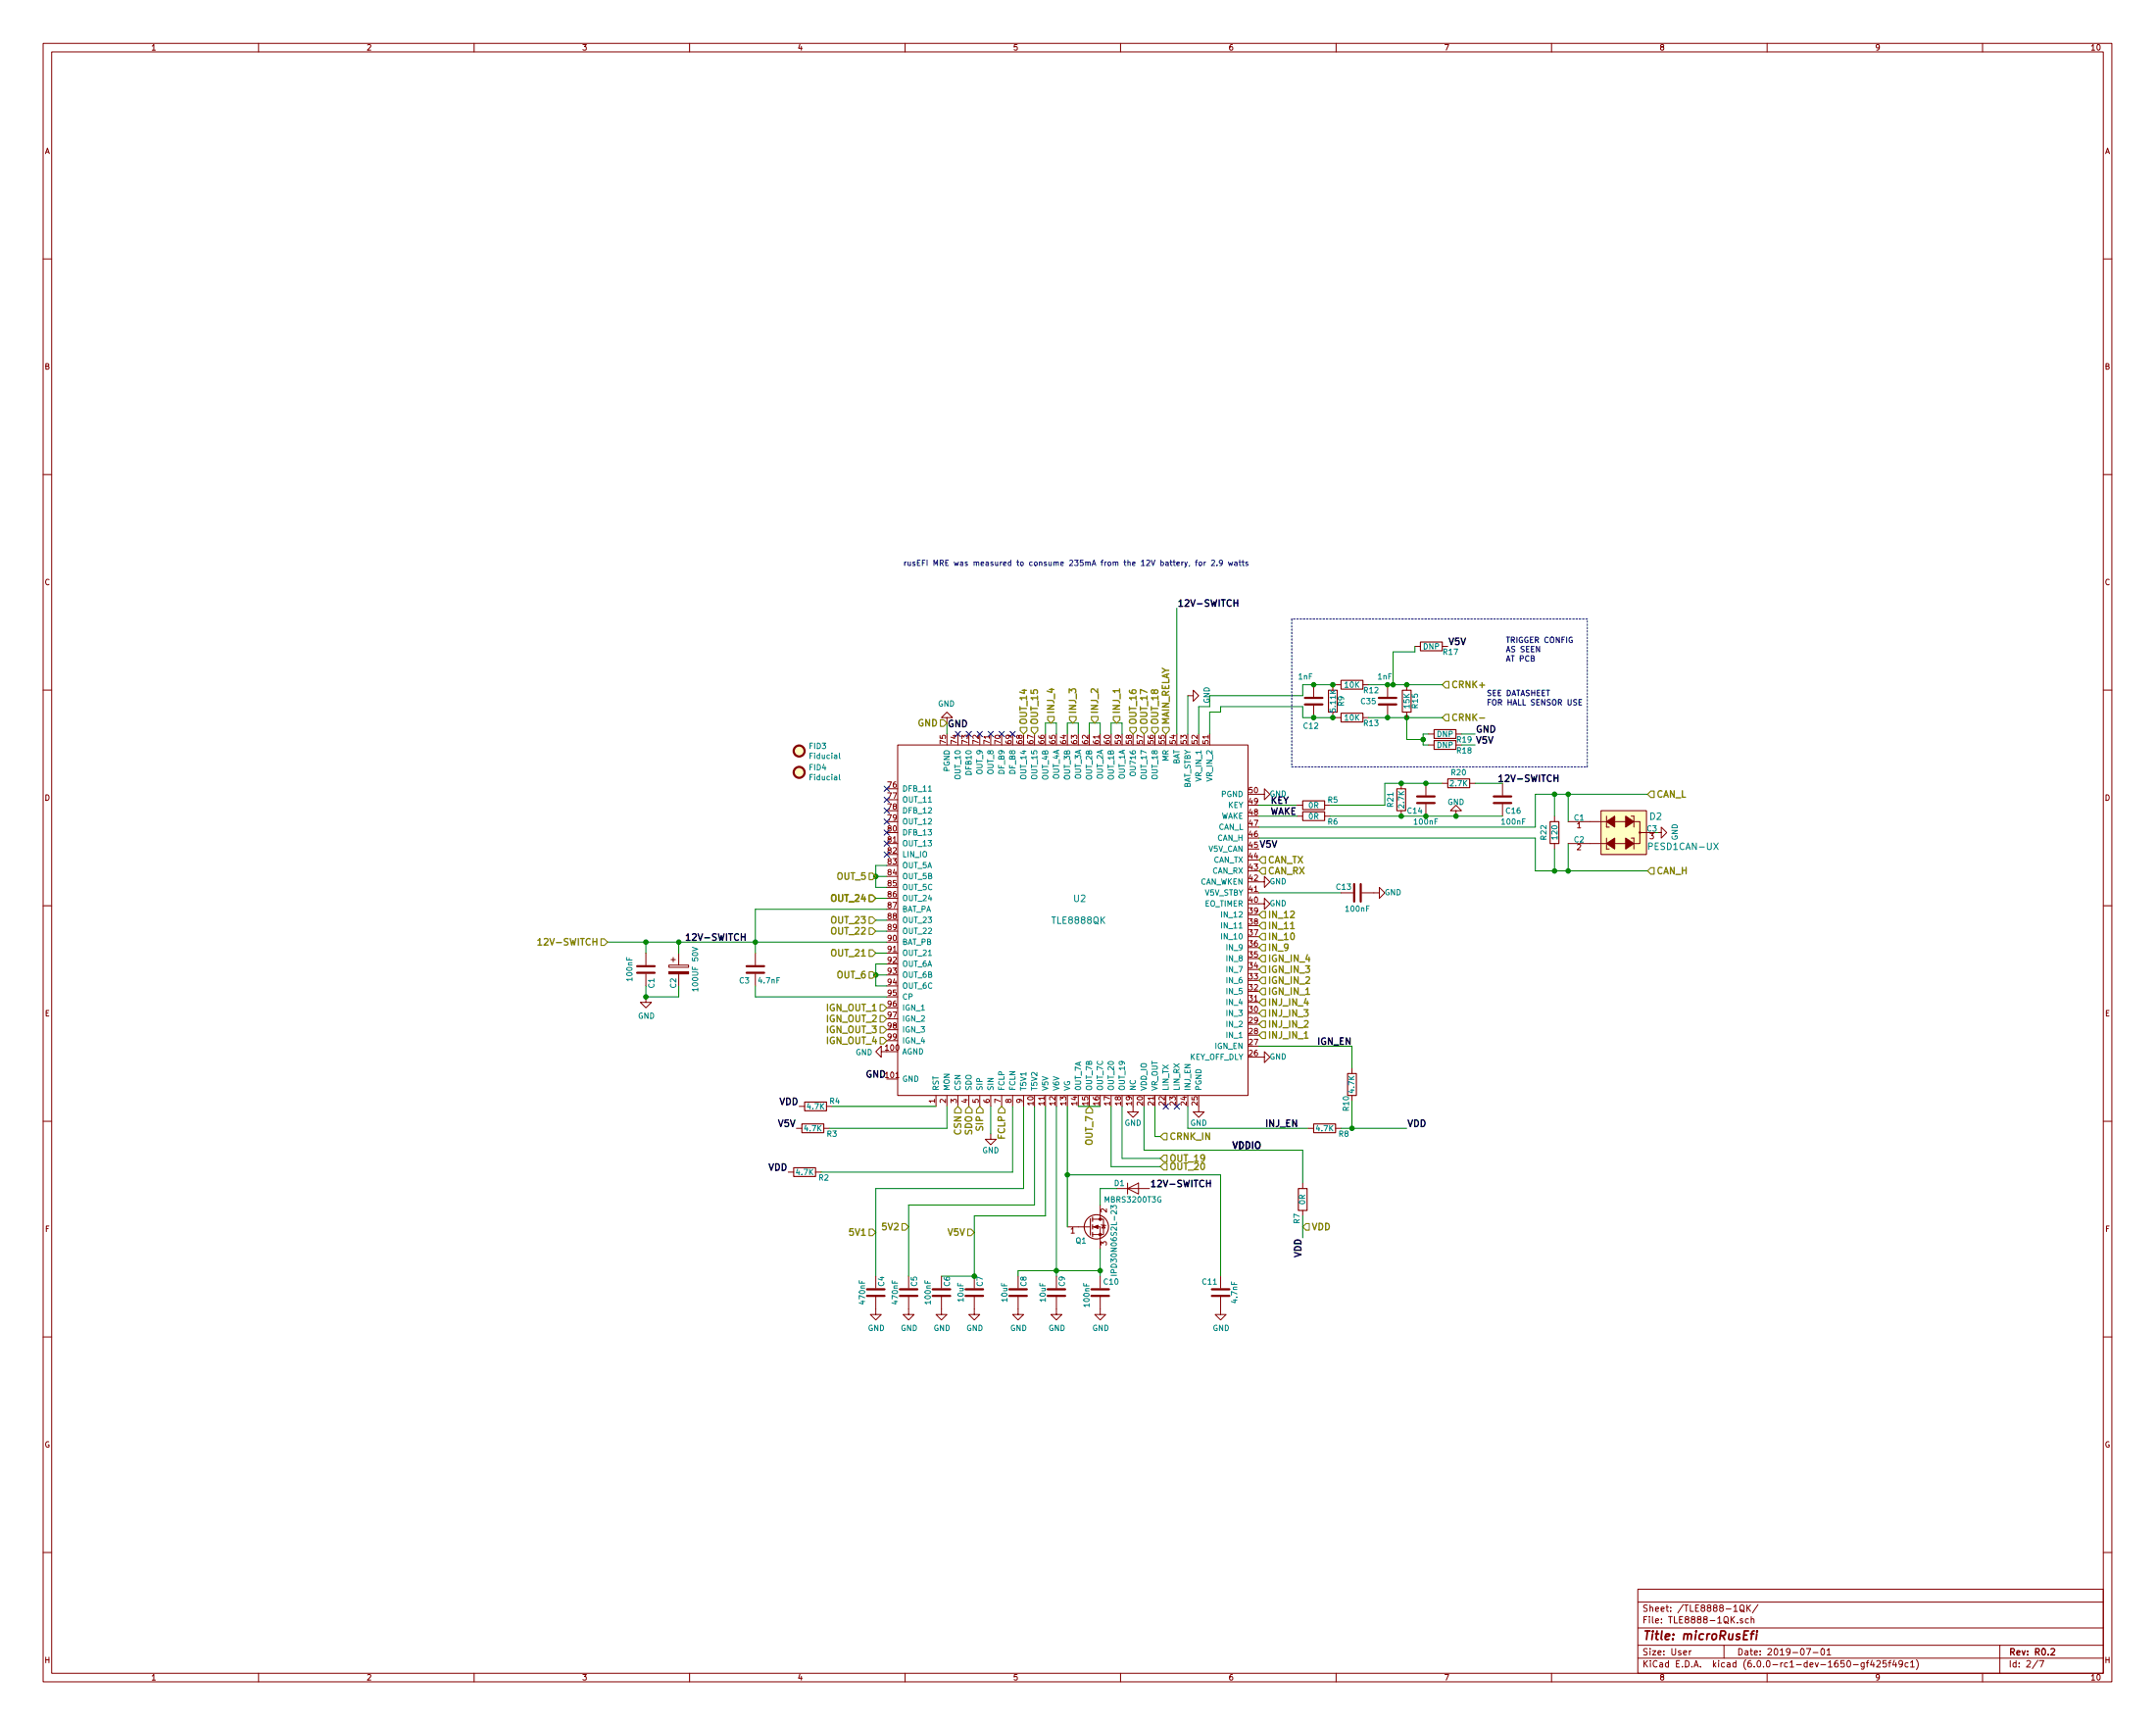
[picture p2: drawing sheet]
EESchema Schematic File Version 4
LIBS:microRusEfi-cache
EELAYER 29 0
EELAYER END
$Descr User 19685 15748
encoding utf-8
Sheet 2 7
Title "microRusEfi"
Date "2019-07-01"
Rev "R0.2"
Comp ""
Comment1 ""
Comment2 ""
Comment3 ""
Comment4 ""
$EndDescr
$Comp
L rusefi_tle8888:TLE8888QK U2
U 1 1
P 10150 6950
F 0 "U2" H 9800 5700 60  0000 L CNN
F 1 "TLE8888QK" H 9600 5500 60  0000 L CNN
F 2 "Package_QFP:LQFP-100_14x14mm_P0.5mm_THERMAL" V 8550 3850 60  0001 C CNN
F 3 "" V 8550 3850 60  0001 C CNN
F 4 "DIGI" H 0   0   50  0001 C CNN "VEND"
F 5 "TLE88882QKXUMA1" H 0   0   50  0001 C CNN "Part #"
F 6 "TLE88882QKXUMA1-ND" H 0   0   50  0001 C CNN "VEND#"
F 7 "Infineon " H 0   0   50  0001 C CNN "Manufacturer"
	1    10150 6950
	1    0    0    -1  
$EndComp
Text HLabel 11500 9450 2    60   Input ~ 12
INJ_IN_1
Text HLabel 11500 9350 2    60   Input ~ 12
INJ_IN_2
Text HLabel 11500 9250 2    60   Input ~ 12
INJ_IN_3
Text HLabel 11500 9150 2    60   Input ~ 12
INJ_IN_4
Text HLabel 11500 9050 2    60   Input ~ 12
IGN_IN_1
Text HLabel 11500 8950 2    60   Input ~ 12
IGN_IN_2
Text HLabel 11500 8850 2    60   Input ~ 12
IGN_IN_3
Text HLabel 11500 8750 2    60   Input ~ 12
IGN_IN_4
Text HLabel 11500 8650 2    60   Input ~ 12
IN_9
Text HLabel 11500 8550 2    60   Input ~ 12
IN_10
Text HLabel 11500 8450 2    60   Input ~ 12
IN_11
Text HLabel 11500 8350 2    60   Input ~ 12
IN_12
Text HLabel 8100 9200 0    60   Input ~ 12
IGN_OUT_1
Text HLabel 8100 9300 0    60   Input ~ 12
IGN_OUT_2
Text HLabel 8100 9400 0    60   Input ~ 12
IGN_OUT_3
Text HLabel 8100 9500 0    60   Input ~ 12
IGN_OUT_4
Wire Wire Line
	10250 6700 10250 6600
Wire Wire Line
	10250 6600 10150 6600
Wire Wire Line
	10150 6600 10150 6700
Wire Wire Line
	10050 6700 10050 6600
Wire Wire Line
	10050 6600 9950 6600
Wire Wire Line
	9950 6600 9950 6700
Wire Wire Line
	9850 6700 9850 6600
Wire Wire Line
	9850 6600 9750 6600
Wire Wire Line
	9750 6600 9750 6700
Wire Wire Line
	9650 6700 9650 6600
Wire Wire Line
	9650 6600 9550 6600
Wire Wire Line
	9550 6600 9550 6700
Text HLabel 10200 6600 1    60   Input ~ 12
INJ_1
Text HLabel 10000 6600 1    60   Input ~ 12
INJ_2
Text HLabel 9800 6600 1    60   Input ~ 12
INJ_3
Text HLabel 9600 6600 1    60   Input ~ 12
INJ_4
Wire Wire Line
	8100 7900 8000 7900
Wire Wire Line
	8000 7900 8000 8000
Wire Wire Line
	8000 8000 8100 8000
Wire Wire Line
	8100 8100 8000 8100
Wire Wire Line
	8000 8100 8000 8000
Connection ~ 8000 8000
Wire Wire Line
	8100 9000 8000 9000
Wire Wire Line
	8000 9000 8000 8900
Wire Wire Line
	8000 8800 8100 8800
Wire Wire Line
	8100 8900 8000 8900
Connection ~ 8000 8900
Wire Wire Line
	8000 8900 8000 8800
Text HLabel 8000 8900 0    60   Input ~ 12
OUT_6
Text HLabel 8000 8000 0    60   Input ~ 12
OUT_5
Wire Wire Line
	8100 8600 6900 8600
Wire Wire Line
	6900 8600 6900 8300
Wire Wire Line
	6900 8300 8100 8300
Text HLabel 9950 10100 3    60   Input ~ 12
OUT_7
Text HLabel 8000 11250 0    60   Input ~ 12
5V1
Text HLabel 8300 11200 0    60   Input ~ 12
5V2
Connection ~ 6900 8600
$Comp
L Device:C C3
U 1 1
P 6900 8850
F 0 "C3" H 6800 8750 50  0000 C CNN
F 1 "4.7nF" H 7025 8750 50  0000 C CNN
F 2 "Capacitor_SMD:C_0603_1608Metric" H 6938 8700 50  0001 C CNN
F 3 "~" H 6900 8850 50  0001 C CNN
F 4 "DIGI" H 0   0   50  0001 C CNN "VEND"
F 5 "06031A470JAT2A" H 0   0   50  0001 C CNN "Part #"
F 6 "478-1144-1-ND" H 0   0   50  0001 C CNN "VEND#"
F 7 "AVX" H 0   0   50  0001 C CNN "Manufacturer"
	1    6900 8850
	1    0    0    -1  
$EndComp
Wire Wire Line
	6900 8600 6900 8700
Wire Wire Line
	6900 9100 6900 9000
Wire Wire Line
	6900 8600 6200 8600
Text HLabel 8900 11250 0    60   Input ~ 12
V5V
$Comp
L Device:D D1
U 1 1
P 10350 10850
F 0 "D1" H 10225 10900 50  0000 C CNN
F 1 "MBRS3200T3G" H 10350 10750 50  0000 C CNN
F 2 "Diode_SMD:D_SMB" H 10350 10850 50  0001 C CNN
F 3 "~" H 10350 10850 50  0001 C CNN
F 4 "DIGI" H -750 -500 50  0001 C CNN "VEND"
F 5 "ON-SEMI" H -750 -500 50  0001 C CNN "Manufacturer"
F 6 "MBRS3200T3G" H -750 -500 50  0001 C CNN "Part #"
F 7 "MBRS3200T3GOSCT-ND" H -750 -500 50  0001 C CNN "VEND#"
	1    10350 10850
	1    0    0    -1  
$EndComp
$Comp
L Transistor_FET:BUZ11 Q1
U 1 1
P 9950 11200
F 0 "Q1" H 9875 11075 50  0000 C CNN
F 1 "IPD30N06S2L-23" V 10175 11075 50  0000 C CNN
F 2 "Package_TO_SOT_SMD:TO-252-2" H 10200 11125 50  0001 L CIN
F 3 "http://www.fairchildsemi.com/ds/BU/BUZ11.pdf" H 9950 11200 50  0001 L CNN
F 4 "DIGI" H 0   0   50  0001 C CNN "VEND"
F 5 "INFINEON" H 0   0   50  0001 C CNN "Manufacturer"
F 6 "IPD30N06S2L23AT3" H 0   0   50  0001 C CNN "Part #"
F 7 "IPD30N06S2L23ATMA3CT-ND" H 0   0   50  0001 C CNN "VEND#"
	1    9950 11200
	1    0    0    -1  
$EndComp
$Comp
L Device:C C10
U 1 1
P 10050 11800
F 0 "C10" H 10150 11900 50  0000 C CNN
F 1 "100nF" V 9925 11775 50  0000 C CNN
F 2 "Capacitor_SMD:C_0603_1608Metric" H 10088 11650 50  0001 C CNN
F 3 "~" H 10050 11800 50  0001 C CNN
F 4 "C0603C104J5RACTU" H 0   0   50  0001 C CNN "Part #"
F 5 "DIGI" H 0   0   50  0001 C CNN "VEND"
F 6 "399-7844-1-ND" H 0   0   50  0001 C CNN "VEND#"
F 7 "KEMET" H 0   0   50  0001 C CNN "Manufacturer"
	1    10050 11800
	1    0    0    -1  
$EndComp
$Comp
L power:GND #PWR015
U 1 1
P 11150 11950
F 0 "#PWR015" H 11150 11700 50  0001 C CNN
F 1 "GND" H 11155 11777 50  0000 C CNN
F 2 "" H 11150 11950 50  0001 C CNN
F 3 "" H 11150 11950 50  0001 C CNN
	1    11150 11950
	1    0    0    -1  
$EndComp
$Comp
L Device:CP C2
U 1 1
P 6200 8850
F 0 "C2" V 6150 8725 50  0000 C CNN
F 1 "100UF 50V" V 6350 8850 50  0000 C CNN
F 2 "Capacitor_SMD:CP_Elec_8x10.5" H 6238 8700 50  0001 C CNN
F 3 "~" H 6200 8850 50  0001 C CNN
F 4 "NICHICON" H 0   0   50  0001 C CNN "Manufacturer"
F 5 "UCD1H101MNL1GS" H 0   0   50  0001 C CNN "Part #"
F 6 "DIGI" H 0   0   50  0001 C CNN "VEND"
F 7 "493-6388-1-ND" H 0   0   50  0001 C CNN "VEND#"
	1    6200 8850
	1    0    0    -1  
$EndComp
Wire Wire Line
	6200 8700 6200 8600
Connection ~ 6200 8600
Wire Wire Line
	5550 8600 5900 8600
$Comp
L Device:C C1
U 1 1
P 5900 8850
F 0 "C1" V 5950 8725 50  0000 C CNN
F 1 "100nF" V 5750 8850 50  0000 C CNN
F 2 "Capacitor_SMD:C_0603_1608Metric" H 5938 8700 50  0001 C CNN
F 3 "~" H 5900 8850 50  0001 C CNN
F 4 "C0603C104J5RACTU" H 0   0   50  0001 C CNN "Part #"
F 5 "DIGI" H 0   0   50  0001 C CNN "VEND"
F 6 "399-7844-1-ND" H 0   0   50  0001 C CNN "VEND#"
F 7 "KEMET" H 0   0   50  0001 C CNN "Manufacturer"
	1    5900 8850
	1    0    0    -1  
$EndComp
Wire Wire Line
	5900 8700 5900 8600
Connection ~ 5900 8600
Wire Wire Line
	5900 8600 6200 8600
Wire Wire Line
	6200 9000 6200 9100
Wire Wire Line
	6200 9100 5900 9100
Wire Wire Line
	5900 9100 5900 9000
$Comp
L power:GND #PWR01
U 1 1
P 5900 9100
F 0 "#PWR01" H 5900 8850 50  0001 C CNN
F 1 "GND" H 5905 8927 50  0000 C CNN
F 2 "" H 5900 9100 50  0001 C CNN
F 3 "" H 5900 9100 50  0001 C CNN
	1    5900 9100
	1    0    0    -1  
$EndComp
Connection ~ 5900 9100
Wire Wire Line
	10050 10850 10050 11000
Wire Wire Line
	9750 10100 9750 10725
Wire Wire Line
	10050 11400 10050 11600
Wire Wire Line
	9650 11600 10050 11600
Connection ~ 10050 11600
Wire Wire Line
	10050 11600 10050 11650
$Comp
L Device:C C11
U 1 1
P 11150 11800
F 0 "C11" H 11050 11900 50  0000 C CNN
F 1 "4.7nF" V 11275 11800 50  0000 C CNN
F 2 "Capacitor_SMD:C_0603_1608Metric" H 11188 11650 50  0001 C CNN
F 3 "~" H 11150 11800 50  0001 C CNN
F 4 "DIGI" H 650 100 50  0001 C CNN "VEND"
F 5 "06031A470JAT2A" H 0   0   50  0001 C CNN "Part #"
F 6 "478-1144-1-ND" H 0   0   50  0001 C CNN "VEND#"
F 7 "AVX" H 0   0   50  0001 C CNN "Manufacturer"
	1    11150 11800
	1    0    0    -1  
$EndComp
$Comp
L Device:C C4
U 1 1
P 8000 11800
F 0 "C4" V 8050 11850 50  0000 L CNN
F 1 "470nF" V 7875 11800 50  0000 C CNN
F 2 "Capacitor_SMD:C_0603_1608Metric" H 8038 11650 50  0001 C CNN
F 3 "~" H 8000 11800 50  0001 C CNN
F 4 "CGA3E3X7R1H474K080AE" H 0   0   50  0001 C CNN "Part #"
F 5 "DIGI" H 0   0   50  0001 C CNN "VEND"
F 6 "445-172475-1-ND" H 0   0   50  0001 C CNN "VEND#"
F 7 "TDK" H 0   0   50  0001 C CNN "Manufacturer"
	1    8000 11800
	1    0    0    -1  
$EndComp
$Comp
L Device:C C6
U 1 1
P 8600 11800
F 0 "C6" V 8650 11850 50  0000 L CNN
F 1 "100nF" V 8475 11800 50  0000 C CNN
F 2 "Capacitor_SMD:C_0603_1608Metric" H 8638 11650 50  0001 C CNN
F 3 "~" H 8600 11800 50  0001 C CNN
F 4 "C0603C104J5RACTU" H 0   0   50  0001 C CNN "Part #"
F 5 "DIGI" H 0   0   50  0001 C CNN "VEND"
F 6 "399-7844-1-ND" H 0   0   50  0001 C CNN "VEND#"
F 7 "KEMET" H 0   0   50  0001 C CNN "Manufacturer"
	1    8600 11800
	1    0    0    -1  
$EndComp
$Comp
L Device:C C5
U 1 1
P 8300 11800
F 0 "C5" V 8350 11850 50  0000 L CNN
F 1 "470nF" V 8175 11800 50  0000 C CNN
F 2 "Capacitor_SMD:C_0603_1608Metric" H 8338 11650 50  0001 C CNN
F 3 "~" H 8300 11800 50  0001 C CNN
F 4 "CGA3E3X7R1H474K080AE" H 0   0   50  0001 C CNN "Part #"
F 5 "DIGI" H 0   0   50  0001 C CNN "VEND"
F 6 "445-172475-1-ND" H 0   0   50  0001 C CNN "VEND#"
F 7 "TDK" H 0   0   50  0001 C CNN "Manufacturer"
	1    8300 11800
	1    0    0    -1  
$EndComp
Wire Wire Line
	9550 10100 9550 11100
Wire Wire Line
	9350 10100 9350 10850
$Comp
L Device:C C7
U 1 1
P 8900 11800
F 0 "C7" V 8950 11850 50  0000 L CNN
F 1 "10uF" V 8775 11800 50  0000 C CNN
F 2 "Capacitor_SMD:C_0603_1608Metric" H 8938 11650 50  0001 C CNN
F 3 "~" H 8900 11800 50  0001 C CNN
F 4 "C1608X5R1E106M080AC" H 0   0   50  0001 C CNN "Part #"
F 5 "DIGI" H 0   0   50  0001 C CNN "VEND"
F 6 "445-9015-1-ND" H 0   0   50  0001 C CNN "VEND#"
F 7 "TDK" H 0   0   50  0001 C CNN "Manufacturer"
	1    8900 11800
	1    0    0    -1  
$EndComp
Wire Wire Line
	10450 10100 10450 10500
Wire Wire Line
	11500 8150 12250 8150
$Comp
L Device:C C13
U 1 1
P 12400 8150
F 0 "C13" V 12450 8275 50  0000 C CNN
F 1 "100nF" V 12250 8150 50  0000 C CNN
F 2 "Capacitor_SMD:C_0603_1608Metric" H 12438 8000 50  0001 C CNN
F 3 "~" H 12400 8150 50  0001 C CNN
F 4 "C0603C104J5RACTU" H 0   0   50  0001 C CNN "Part #"
F 5 "DIGI" H 0   0   50  0001 C CNN "VEND"
F 6 "399-7844-1-ND" H 0   0   50  0001 C CNN "VEND#"
F 7 "KEMET" H 0   0   50  0001 C CNN "Manufacturer"
	1    12400 8150
	0    -1   -1   0   
$EndComp
Text Label 11250 10500 0    60   ~ 12
VDDIO
Wire Wire Line
	10250 10100 10250 10575
Wire Wire Line
	10150 10100 10150 10650
Text HLabel 10600 10575 2    60   Input ~ 12
OUT_19
Text HLabel 10600 10650 2    60   Input ~ 12
OUT_20
Text HLabel 9350 6700 1    60   Input ~ 12
OUT_14
Text HLabel 9450 6700 1    60   Input ~ 12
OUT_15
Text HLabel 10350 6700 1    60   Input ~ 12
OUT_16
Text HLabel 10450 6700 1    60   Input ~ 12
OUT_17
Text HLabel 10550 6700 1    60   Input ~ 12
OUT_18
$Comp
L Device:C C12
U 1 1
P 12000 6400
F 0 "C12" H 11975 6175 50  0000 C CNN
F 1 "1nF" H 11925 6625 50  0000 C CNN
F 2 "Capacitor_SMD:C_0603_1608Metric" H 12038 6250 50  0001 C CNN
F 3 "~" H 12000 6400 50  0001 C CNN
F 4 "GRM1885C1H102FA01D" H 0   0   50  0001 C CNN "Part #"
F 5 "DIGI" H 0   0   50  0001 C CNN "VEND"
F 6 "490-6377-1-ND" H 0   0   50  0001 C CNN "VEND#"
F 7 "MURATA" H 0   0   50  0001 C CNN "Manufacturer"
	1    12000 6400
	1    0    0    -1  
$EndComp
$Comp
L Device:R R9
U 1 1
P 12175 6400
F 0 "R9" V 12250 6400 50  0000 C CNN
F 1 "5.11K" V 12175 6400 50  0000 C CNN
F 2 "Resistor_SMD:R_0603_1608Metric" V 12105 6400 50  0001 C CNN
F 3 "~" H 12175 6400 50  0001 C CNN
F 4 "DIGI" H -1825 -250 50  0001 C CNN "VEND"
F 5 "RMCF0603FT5K11" H 0   0   50  0001 C CNN "Part #"
F 6 "RMCF0603FT5K11CT-ND" H 0   0   50  0001 C CNN "VEND#"
F 7 "StackPole" H 0   0   50  0001 C CNN "Manufacturer"
	1    12175 6400
	1    0    0    -1  
$EndComp
$Comp
L Device:R R12
U 1 1
P 12350 6250
F 0 "R12" V 12400 6425 50  0000 C CNN
F 1 "10K" V 12350 6250 50  0000 C CNN
F 2 "Resistor_SMD:R_0603_1608Metric" V 12280 6250 50  0001 C CNN
F 3 "~" H 12350 6250 50  0001 C CNN
F 4 "RMCF0603JT10K0" H -100 0   50  0001 C CNN "Part #"
F 5 "DIGI" H -100 0   50  0001 C CNN "VEND"
F 6 "RMCF0603JT10K0CT-ND" H -100 0   50  0001 C CNN "VEND#"
F 7 "StackPole" H -100 0   50  0001 C CNN "Manufacturer"
	1    12350 6250
	0    1    1    0   
$EndComp
$Comp
L Device:R R13
U 1 1
P 12350 6550
F 0 "R13" V 12400 6725 50  0000 C CNN
F 1 "10K" V 12350 6550 50  0000 C CNN
F 2 "Resistor_SMD:R_0603_1608Metric" V 12280 6550 50  0001 C CNN
F 3 "~" H 12350 6550 50  0001 C CNN
F 4 "RMCF0603JT10K0" H -100 0   50  0001 C CNN "Part #"
F 5 "DIGI" H -100 0   50  0001 C CNN "VEND"
F 6 "RMCF0603JT10K0CT-ND" H -100 0   50  0001 C CNN "VEND#"
F 7 "StackPole" H -100 0   50  0001 C CNN "Manufacturer"
	1    12350 6550
	0    1    1    0   
$EndComp
$Comp
L Device:R R17
U 1 1
P 13075 5900
F 0 "R17" V 13125 6075 50  0000 C CNN
F 1 "DNP" V 13075 5900 50  0000 C CNN
F 2 "Resistor_SMD:R_0603_1608Metric" V 13005 5900 50  0001 C CNN
F 3 "~" H 13075 5900 50  0001 C CNN
F 4 "DNP" H 0   0   50  0001 C CNN "Part #"
F 5 "DIGI" H 0   0   50  0001 C CNN "VEND"
F 6 "DNP" H 0   0   50  0001 C CNN "VEND#"
F 7 "DNP" H 0   0   50  0001 C CNN "Manufacturer"
	1    13075 5900
	0    1    1    0   
$EndComp
Text HLabel 13175 6250 2    60   Input ~ 12
CRNK+
Text HLabel 13175 6550 2    60   Input ~ 12
CRNK-
Wire Wire Line
	11500 7550 14025 7550
Wire Wire Line
	11500 7650 14025 7650
Text HLabel 11500 7850 2    60   Input ~ 12
CAN_TX
Text HLabel 11500 7950 2    60   Input ~ 12
CAN_RX
Wire Wire Line
	14025 7250 14025 7550
Wire Wire Line
	14025 7650 14025 7950
Wire Wire Line
	14025 7950 14200 7950
Wire Wire Line
	14325 7950 14325 7700
Wire Wire Line
	14025 7250 14200 7250
Wire Wire Line
	14325 7250 14325 7500
$Comp
L rusefi_pesd1can:PESD1CAN-UX D?
U 1 1
P 14825 7600
AR Path="/5C984DE7" Ref="D?"  Part="1" 
AR Path="/5C5D7FA6/5C984DE7" Ref="D2"  Part="1" 
F 0 "D2" H 15125 7750 60  0000 C CNN
F 1 "PESD1CAN-UX" H 15375 7475 60  0000 C CNN
F 2 "Package_TO_SOT_SMD:SOT-323_SC-70_Handsoldering" H 15025 7800 60  0001 L CNN
F 3 "https://assets.nexperia.com/documents/data-sheet/PESD1CAN-U.pdf" H 15025 7900 60  0001 L CNN
F 4 "Nexperia " H 15025 8700 60  0001 L CNN "Manufacturer"
F 5 "DIGI" H 75  -700 50  0001 C CNN "VEND"
F 6 "PESD1CANUX" H 75  -700 50  0001 C CNN "Part #"
F 7 "1727-1306-1-ND" H 75  -700 50  0001 C CNN "VEND#"
	1    14825 7600
	1    0    0    -1  
$EndComp
$Comp
L power:GND #PWR022
U 1 1
P 15125 7600
F 0 "#PWR022" H 15125 7350 50  0001 C CNN
F 1 "GND" H 15130 7427 50  0000 C CNN
F 2 "" H 15125 7600 50  0001 C CNN
F 3 "" H 15125 7600 50  0001 C CNN
	1    15125 7600
	0    -1   -1   0   
$EndComp
Wire Wire Line
	15125 7600 15140 7600
Text HLabel 15050 7250 2    60   Input ~ 12
CAN_L
Text HLabel 15050 7950 2    60   Input ~ 12
CAN_H
Text HLabel 10650 6700 1    60   Input ~ 12
MAIN_RELAY
Text HLabel 5550 8600 0    60   Input ~ 12
12V-SWITCH
Text HLabel 8000 8700 0    60   Input ~ 12
OUT_21
Text HLabel 8000 8200 0    60   Input ~ 12
OUT_24
$Comp
L power:GND #PWR06
U 1 1
P 8650 6600
F 0 "#PWR06" H 8650 6350 50  0001 C CNN
F 1 "GND" H 8655 6427 50  0000 C CNN
F 2 "" H 8650 6600 50  0001 C CNN
F 3 "" H 8650 6600 50  0001 C CNN
	1    8650 6600
	-1   0    0    1   
$EndComp
$Comp
L power:GND #PWR016
U 1 1
P 11500 7250
F 0 "#PWR016" H 11500 7000 50  0001 C CNN
F 1 "GND" V 11500 7075 50  0000 C CNN
F 2 "" H 11500 7250 50  0001 C CNN
F 3 "" H 11500 7250 50  0001 C CNN
	1    11500 7250
	0    -1   -1   0   
$EndComp
Text HLabel 8000 8500 0    60   Input ~ 12
OUT_22
Text HLabel 8000 8400 0    60   Input ~ 12
OUT_23
$Comp
L power:GND #PWR03
U 1 1
P 8100 9600
F 0 "#PWR03" H 8100 9350 50  0001 C CNN
F 1 "GND" V 8105 9472 50  0000 R CNN
F 2 "" H 8100 9600 50  0001 C CNN
F 3 "" H 8100 9600 50  0001 C CNN
	1    8100 9600
	0    1    1    0   
$EndComp
Text HLabel 8750 10100 3    60   Input ~ 12
CSN
Text HLabel 8950 10100 3    60   Input ~ 12
SIP
Text HLabel 9150 10100 3    60   Input ~ 12
FCLP
Wire Wire Line
	10850 10100 10850 10300
Wire Wire Line
	9250 10100 9250 10700
Text HLabel 8850 10100 3    60   Input ~ 12
SDO
Wire Wire Line
	8650 6700 8650 6600
Text HLabel 8650 6600 0    60   Input ~ 12
GND
Text Label 8650 6650 0    60   ~ 12
GND
Wire Wire Line
	6900 9100 8100 9100
$Comp
L power:GND #PWR013
U 1 1
P 10850 6350
F 0 "#PWR013" H 10850 6100 50  0001 C CNN
F 1 "GND" H 10855 6177 50  0000 C CNN
F 2 "" H 10850 6350 50  0001 C CNN
F 3 "" H 10850 6350 50  0001 C CNN
	1    10850 6350
	0    -1   -1   0   
$EndComp
Wire Wire Line
	11150 11650 11150 10725
Connection ~ 9750 10725
Text Label 11500 7750 0    60   ~ 12
V5V
NoConn ~ 9250 6700
NoConn ~ 9150 6700
NoConn ~ 9050 6700
NoConn ~ 8950 6700
NoConn ~ 8850 6700
NoConn ~ 8750 6700
NoConn ~ 8100 7200
NoConn ~ 8100 7300
NoConn ~ 8100 7400
NoConn ~ 8100 7500
NoConn ~ 8100 7600
NoConn ~ 8100 7800
NoConn ~ 10650 10100
NoConn ~ 10750 10100
NoConn ~ 8100 7700
Wire Wire Line
	9750 10725 11150 10725
Wire Wire Line
	10150 10650 10600 10650
Text Label 11250 10500 0    60   ~ 12
VDDIO
Wire Wire Line
	10250 10575 10600 10575
Wire Wire Line
	10050 10850 10200 10850
Wire Wire Line
	9650 10100 9650 11600
Text Label 7275 10300 2    60   ~ 12
V5V
$Comp
L Device:R R3
U 1 1
P 7425 10300
F 0 "R3" V 7475 10475 50  0000 C CNN
F 1 "4.7K" V 7425 10300 50  0000 C CNN
F 2 "Resistor_SMD:R_0603_1608Metric" V 7355 10300 50  0001 C CNN
F 3 "~" H 7425 10300 50  0001 C CNN
F 4 "DIGI" H 425 200 50  0001 C CNN "VEND"
F 5 "RMCF0603JT4K70" H 0   0   50  0001 C CNN "Part #"
F 6 "RMCF0603JT4K70CT-ND" H 0   0   50  0001 C CNN "VEND#"
F 7 "StackPole" H 0   0   50  0001 C CNN "Manufacturer"
	1    7425 10300
	0    1    1    0   
$EndComp
$Comp
L Device:R R4
U 1 1
P 7450 10100
F 0 "R4" V 7400 10275 50  0000 C CNN
F 1 "4.7K" V 7450 10100 50  0000 C CNN
F 2 "Resistor_SMD:R_0603_1608Metric" V 7380 10100 50  0001 C CNN
F 3 "~" H 7450 10100 50  0001 C CNN
F 4 "DIGI" H 150 200 50  0001 C CNN "VEND"
F 5 "RMCF0603JT4K70" H 0   0   50  0001 C CNN "Part #"
F 6 "RMCF0603JT4K70CT-ND" H 0   0   50  0001 C CNN "VEND#"
F 7 "StackPole" H 0   0   50  0001 C CNN "Manufacturer"
	1    7450 10100
	0    1    1    0   
$EndComp
$Comp
L Device:R R2
U 1 1
P 7350 10700
F 0 "R2" V 7400 10875 50  0000 C CNN
F 1 "4.7K" V 7350 10700 50  0000 C CNN
F 2 "Resistor_SMD:R_0603_1608Metric" V 7280 10700 50  0001 C CNN
F 3 "~" H 7350 10700 50  0001 C CNN
F 4 "DIGI" H -650 0   50  0001 C CNN "VEND"
F 5 "RMCF0603JT4K70" H 0   0   50  0001 C CNN "Part #"
F 6 "RMCF0603JT4K70CT-ND" H 0   0   50  0001 C CNN "VEND#"
F 7 "StackPole" H 0   0   50  0001 C CNN "Manufacturer"
	1    7350 10700
	0    1    1    0   
$EndComp
Wire Wire Line
	8000 8700 8100 8700
Wire Wire Line
	8000 8500 8100 8500
Wire Wire Line
	8000 8400 8100 8400
Text HLabel 8000 8200 0    60   Input ~ 12
OUT_24
Wire Wire Line
	8100 8200 8000 8200
$Comp
L power:GND #PWR017
U 1 1
P 11500 8050
F 0 "#PWR017" H 11500 7800 50  0001 C CNN
F 1 "GND" V 11500 7875 50  0000 C CNN
F 2 "" H 11500 8050 50  0001 C CNN
F 3 "" H 11500 8050 50  0001 C CNN
	1    11500 8050
	0    -1   -1   0   
$EndComp
$Comp
L power:GND #PWR018
U 1 1
P 11500 8250
F 0 "#PWR018" H 11500 8000 50  0001 C CNN
F 1 "GND" V 11500 8075 50  0000 C CNN
F 2 "" H 11500 8250 50  0001 C CNN
F 3 "" H 11500 8250 50  0001 C CNN
	1    11500 8250
	0    -1   -1   0   
$EndComp
$Comp
L power:GND #PWR019
U 1 1
P 11500 9650
F 0 "#PWR019" H 11500 9400 50  0001 C CNN
F 1 "GND" V 11500 9475 50  0000 C CNN
F 2 "" H 11500 9650 50  0001 C CNN
F 3 "" H 11500 9650 50  0001 C CNN
	1    11500 9650
	0    -1   -1   0   
$EndComp
Wire Wire Line
	13025 7150 13175 7150
$Comp
L Device:C C14
U 1 1
P 13025 7300
F 0 "C14" H 13125 7200 50  0000 C CNN
F 1 "100nF" H 13025 7100 50  0000 C CNN
F 2 "Capacitor_SMD:C_0603_1608Metric" H 13063 7150 50  0001 C CNN
F 3 "~" H 13025 7300 50  0001 C CNN
F 4 "C0603C104J5RACTU" H 0   0   50  0001 C CNN "Part #"
F 5 "DIGI" H 0   0   50  0001 C CNN "VEND"
F 6 "399-7844-1-ND" H 0   0   50  0001 C CNN "VEND#"
F 7 "KEMET" H 0   0   50  0001 C CNN "Manufacturer"
	1    13025 7300
	-1   0    0    -1  
$EndComp
$Comp
L Device:R R21
U 1 1
P 12800 7300
F 0 "R21" V 12700 7300 50  0000 C CNN
F 1 "2.7K" V 12800 7300 50  0000 C CNN
F 2 "Resistor_SMD:R_0603_1608Metric" V 12730 7300 50  0001 C CNN
F 3 "~" H 12800 7300 50  0001 C CNN
F 4 "RMCF0603JT2K70" H 0   0   50  0001 C CNN "Part #"
F 5 "DIGI" H 0   0   50  0001 C CNN "VEND"
F 6 "RMCF0603JT2K70CT-ND" H 0   0   50  0001 C CNN "VEND#"
F 7 "StackPole" H 0   0   50  0001 C CNN "Manufacturer"
	1    12800 7300
	1    0    0    1   
$EndComp
Text Label 10750 5550 0    60   ~ 12
12V-SWITCH
Wire Wire Line
	10750 5550 10750 6700
$Comp
L Device:C C16
U 1 1
P 13725 7300
F 0 "C16" H 13625 7200 50  0000 C CNN
F 1 "100nF" H 13625 7100 50  0000 C CNN
F 2 "Capacitor_SMD:C_0603_1608Metric" H 13763 7150 50  0001 C CNN
F 3 "~" H 13725 7300 50  0001 C CNN
F 4 "C0603C104J5RACTU" H 0   0   50  0001 C CNN "Part #"
F 5 "DIGI" H 0   0   50  0001 C CNN "VEND"
F 6 "399-7844-1-ND" H 0   0   50  0001 C CNN "VEND#"
F 7 "KEMET" H 0   0   50  0001 C CNN "Manufacturer"
	1    13725 7300
	-1   0    0    -1  
$EndComp
$Comp
L Device:R R20
U 1 1
P 13325 7150
F 0 "R20" V 13225 7150 50  0000 C CNN
F 1 "2.7K" V 13325 7150 50  0000 C CNN
F 2 "Resistor_SMD:R_0603_1608Metric" V 13255 7150 50  0001 C CNN
F 3 "~" H 13325 7150 50  0001 C CNN
F 4 "RMCF0603JT2K70" H 0   0   50  0001 C CNN "Part #"
F 5 "DIGI" H 0   0   50  0001 C CNN "VEND"
F 6 "RMCF0603JT2K70CT-ND" H 0   0   50  0001 C CNN "VEND#"
F 7 "StackPole" H 0   0   50  0001 C CNN "Manufacturer"
	1    13325 7150
	0    -1   1    0   
$EndComp
Wire Wire Line
	12650 7350 12650 7150
Wire Wire Line
	12650 7150 12800 7150
Wire Wire Line
	11500 7350 11850 7350
Connection ~ 13025 7150
Wire Wire Line
	13025 7450 12800 7450
Connection ~ 13025 7450
Wire Wire Line
	14325 7250 15050 7250
Connection ~ 14325 7250
Wire Wire Line
	14325 7950 15050 7950
Connection ~ 14325 7950
$Comp
L Device:R R6
U 1 1
P 12000 7450
F 0 "R6" V 12050 7625 50  0000 C CNN
F 1 "0R" V 12000 7450 50  0000 C CNN
F 2 "Resistor_SMD:R_0603_1608Metric" V 11930 7450 50  0001 C CNN
F 3 "~" H 12000 7450 50  0001 C CNN
F 4 "DIGI" H -2450 500 50  0001 C CNN "VEND"
F 5 "RMCF0603ZT0R00" H 150 0   50  0001 C CNN "Part #"
F 6 "RMCF0603ZT0R00CT-ND" H 150 0   50  0001 C CNN "VEND#"
F 7 "StackPole" H 150 0   50  0001 C CNN "Manufacturer"
	1    12000 7450
	0    1    1    0   
$EndComp
Wire Wire Line
	11850 7450 11500 7450
$Comp
L Device:R R5
U 1 1
P 12000 7350
F 0 "R5" V 11950 7525 50  0000 C CNN
F 1 "0R" V 12000 7350 50  0000 C CNN
F 2 "Resistor_SMD:R_0603_1608Metric" V 11930 7350 50  0001 C CNN
F 3 "~" H 12000 7350 50  0001 C CNN
F 4 "DIGI" H -2450 400 50  0001 C CNN "VEND"
F 5 "RMCF0603ZT0R00" H 150 0   50  0001 C CNN "Part #"
F 6 "RMCF0603ZT0R00CT-ND" H 150 0   50  0001 C CNN "VEND#"
F 7 "StackPole" H 150 0   50  0001 C CNN "Manufacturer"
	1    12000 7350
	0    1    1    0   
$EndComp
Wire Wire Line
	12150 7350 12650 7350
$Comp
L Device:C C9
U 1 1
P 9650 11800
F 0 "C9" V 9700 11850 50  0000 L CNN
F 1 "10uF" V 9525 11800 50  0000 C CNN
F 2 "Capacitor_SMD:C_0603_1608Metric" H 9688 11650 50  0001 C CNN
F 3 "~" H 9650 11800 50  0001 C CNN
F 4 "C1608X5R1E106M080AC" H 0   0   50  0001 C CNN "Part #"
F 5 "DIGI" H 0   0   50  0001 C CNN "VEND"
F 6 "445-9015-1-ND" H 0   0   50  0001 C CNN "VEND#"
F 7 "TDK" H 0   0   50  0001 C CNN "Manufacturer"
	1    9650 11800
	1    0    0    -1  
$EndComp
Wire Wire Line
	9650 11650 9650 11600
Connection ~ 9650 11600
$Comp
L Device:C C8
U 1 1
P 9300 11800
F 0 "C8" V 9350 11850 50  0000 L CNN
F 1 "10uF" V 9175 11800 50  0000 C CNN
F 2 "Capacitor_SMD:C_0603_1608Metric" H 9338 11650 50  0001 C CNN
F 3 "~" H 9300 11800 50  0001 C CNN
F 4 "C1608X5R1E106M080AC" H 0   0   50  0001 C CNN "Part #"
F 5 "DIGI" H 0   0   50  0001 C CNN "VEND"
F 6 "445-9015-1-ND" H 0   0   50  0001 C CNN "VEND#"
F 7 "TDK" H 0   0   50  0001 C CNN "Manufacturer"
	1    9300 11800
	1    0    0    -1  
$EndComp
Text Label 11600 7350 0    60   ~ 12
KEY
Text Label 11600 7450 0    60   ~ 12
WAKE
Text Label 12025 9550 0    60   ~ 12
IGN_EN
Text Label 11550 10300 0    60   ~ 12
INJ_EN
Text Label 8100 9850 2    60   ~ 12
GND
Wire Wire Line
	9750 10725 9750 11200
Text Label 11900 11300 3    60   ~ 12
VDD
Text HLabel 11900 11200 2    60   Input ~ 12
VDD
Wire Wire Line
	11500 9550 12350 9550
$Comp
L power:GND #PWR014
U 1 1
P 10950 10100
F 0 "#PWR014" H 10950 9850 50  0001 C CNN
F 1 "GND" H 10950 9950 50  0000 C CNN
F 2 "" H 10950 10100 50  0001 C CNN
F 3 "" H 10950 10100 50  0001 C CNN
	1    10950 10100
	1    0    0    -1  
$EndComp
$Comp
L power:GND #PWR012
U 1 1
P 10350 10100
F 0 "#PWR012" H 10350 9850 50  0001 C CNN
F 1 "GND" H 10350 9950 50  0000 C CNN
F 2 "" H 10350 10100 50  0001 C CNN
F 3 "" H 10350 10100 50  0001 C CNN
	1    10350 10100
	1    0    0    -1  
$EndComp
$Comp
L power:GND #PWR08
U 1 1
P 9050 10350
F 0 "#PWR08" H 9050 10100 50  0001 C CNN
F 1 "GND" H 9050 10200 50  0000 C CNN
F 2 "" H 9050 10350 50  0001 C CNN
F 3 "" H 9050 10350 50  0001 C CNN
	1    9050 10350
	1    0    0    -1  
$EndComp
Wire Wire Line
	9050 10100 9050 10350
$Comp
L power:GND #PWR011
U 1 1
P 10050 11950
F 0 "#PWR011" H 10050 11700 50  0001 C CNN
F 1 "GND" H 10055 11777 50  0000 C CNN
F 2 "" H 10050 11950 50  0001 C CNN
F 3 "" H 10050 11950 50  0001 C CNN
	1    10050 11950
	1    0    0    -1  
$EndComp
$Comp
L power:GND #PWR010
U 1 1
P 9650 11950
F 0 "#PWR010" H 9650 11700 50  0001 C CNN
F 1 "GND" H 9655 11777 50  0000 C CNN
F 2 "" H 9650 11950 50  0001 C CNN
F 3 "" H 9650 11950 50  0001 C CNN
	1    9650 11950
	1    0    0    -1  
$EndComp
$Comp
L power:GND #PWR09
U 1 1
P 9300 11950
F 0 "#PWR09" H 9300 11700 50  0001 C CNN
F 1 "GND" H 9305 11777 50  0000 C CNN
F 2 "" H 9300 11950 50  0001 C CNN
F 3 "" H 9300 11950 50  0001 C CNN
	1    9300 11950
	1    0    0    -1  
$EndComp
$Comp
L power:GND #PWR07
U 1 1
P 8900 11950
F 0 "#PWR07" H 8900 11700 50  0001 C CNN
F 1 "GND" H 8905 11777 50  0000 C CNN
F 2 "" H 8900 11950 50  0001 C CNN
F 3 "" H 8900 11950 50  0001 C CNN
	1    8900 11950
	1    0    0    -1  
$EndComp
$Comp
L power:GND #PWR05
U 1 1
P 8600 11950
F 0 "#PWR05" H 8600 11700 50  0001 C CNN
F 1 "GND" H 8605 11777 50  0000 C CNN
F 2 "" H 8600 11950 50  0001 C CNN
F 3 "" H 8600 11950 50  0001 C CNN
	1    8600 11950
	1    0    0    -1  
$EndComp
$Comp
L power:GND #PWR04
U 1 1
P 8300 11950
F 0 "#PWR04" H 8300 11700 50  0001 C CNN
F 1 "GND" H 8305 11777 50  0000 C CNN
F 2 "" H 8300 11950 50  0001 C CNN
F 3 "" H 8300 11950 50  0001 C CNN
	1    8300 11950
	1    0    0    -1  
$EndComp
$Comp
L power:GND #PWR02
U 1 1
P 8000 11950
F 0 "#PWR02" H 8000 11700 50  0001 C CNN
F 1 "GND" H 8005 11777 50  0000 C CNN
F 2 "" H 8000 11950 50  0001 C CNN
F 3 "" H 8000 11950 50  0001 C CNN
	1    8000 11950
	1    0    0    -1  
$EndComp
Wire Wire Line
	9650 11600 9300 11600
Wire Wire Line
	9300 11600 9300 11650
Wire Wire Line
	8600 11650 8900 11650
Wire Wire Line
	8900 11650 8900 11100
Wire Wire Line
	8900 11100 9550 11100
Connection ~ 8900 11650
Wire Wire Line
	8300 11650 8300 11000
Wire Wire Line
	9450 10100 9450 11000
Wire Wire Line
	9450 11000 8300 11000
Wire Wire Line
	8000 10850 9350 10850
Wire Wire Line
	8000 10850 8000 11650
$Comp
L power:GND #PWR020
U 1 1
P 12550 8150
F 0 "#PWR020" H 12550 7900 50  0001 C CNN
F 1 "GND" V 12550 7975 50  0000 C CNN
F 2 "" H 12550 8150 50  0001 C CNN
F 3 "" H 12550 8150 50  0001 C CNN
	1    12550 8150
	0    -1   -1   0   
$EndComp
$Comp
L power:GND #PWR021
U 1 1
P 13300 7450
F 0 "#PWR021" H 13300 7200 50  0001 C CNN
F 1 "GND" H 13300 7325 50  0000 C CNN
F 2 "" H 13300 7450 50  0001 C CNN
F 3 "" H 13300 7450 50  0001 C CNN
	1    13300 7450
	-1   0    0    1   
$EndComp
Wire Wire Line
	13025 7450 13300 7450
Connection ~ 13300 7450
$Comp
L Device:R R7
U 1 1
P 11900 10950
F 0 "R7" V 11950 11125 50  0000 C CNN
F 1 "0R" V 11900 10950 50  0000 C CNN
F 2 "Resistor_SMD:R_0603_1608Metric" V 11830 10950 50  0001 C CNN
F 3 "~" H 11900 10950 50  0001 C CNN
F 4 "DIGI" H 3900 250 50  0001 C CNN "VEND"
F 5 "RMCF0603ZT0R00" H 0   0   50  0001 C CNN "Part #"
F 6 "RMCF0603ZT0R00CT-ND" H 0   0   50  0001 C CNN "VEND#"
F 7 "StackPole" H 0   0   50  0001 C CNN "Manufacturer"
	1    11900 10950
	-1   0    0    1   
$EndComp
Wire Wire Line
	11900 11100 11900 11300
Wire Wire Line
	10450 10500 11900 10500
Wire Wire Line
	11900 10500 11900 10800
Text Label 12850 10300 0    60   ~ 12
VDD
Text Label 7200 10700 2    60   ~ 12
VDD
Wire Wire Line
	7500 10700 9250 10700
Text Label 7300 10100 2    60   ~ 12
VDD
Wire Wire Line
	10850 10300 11950 10300
$Comp
L Device:R R8
U 1 1
P 12100 10300
F 0 "R8" V 12150 10475 50  0000 C CNN
F 1 "4.7K" V 12100 10300 50  0000 C CNN
F 2 "Resistor_SMD:R_0603_1608Metric" V 12030 10300 50  0001 C CNN
F 3 "~" H 12100 10300 50  0001 C CNN
F 4 "DIGI" H 4100 -400 50  0001 C CNN "VEND"
F 5 "RMCF0603JT4K70" H 0   0   50  0001 C CNN "Part #"
F 6 "RMCF0603JT4K70CT-ND" H 0   0   50  0001 C CNN "VEND#"
F 7 "StackPole" H 0   0   50  0001 C CNN "Manufacturer"
	1    12100 10300
	0    1    1    0   
$EndComp
$Comp
L Device:R R10
U 1 1
P 12350 9900
F 0 "R10" V 12400 10075 50  0000 C CNN
F 1 "4.7K" V 12350 9900 50  0000 C CNN
F 2 "Resistor_SMD:R_0603_1608Metric" V 12280 9900 50  0001 C CNN
F 3 "~" H 12350 9900 50  0001 C CNN
F 4 "DIGI" H 4350 -800 50  0001 C CNN "VEND"
F 5 "RMCF0603JT4K70" H 0   0   50  0001 C CNN "Part #"
F 6 "RMCF0603JT4K70CT-ND" H 0   0   50  0001 C CNN "VEND#"
F 7 "StackPole" H 0   0   50  0001 C CNN "Manufacturer"
	1    12350 9900
	-1   0    0    1   
$EndComp
Wire Wire Line
	12350 9550 12350 9750
Wire Wire Line
	12350 10050 12350 10300
Wire Wire Line
	12250 10300 12350 10300
Wire Wire Line
	8650 10100 8650 10300
Wire Wire Line
	7575 10300 8650 10300
Wire Wire Line
	12350 10300 12850 10300
Connection ~ 12350 10300
$Comp
L Device:R R22
U 1 1
P 14200 7600
F 0 "R22" V 14100 7600 50  0000 C CNN
F 1 "120" V 14200 7600 50  0000 C CNN
F 2 "Resistor_SMD:R_0603_1608Metric" V 14130 7600 50  0001 C CNN
F 3 "~" H 14200 7600 50  0001 C CNN
F 4 "DIGI" H 150 2200 50  0001 C CNN "VEND"
F 5 "RMCF0603JG120R" H 0   0   50  0001 C CNN "Part #"
F 6 "RMCF0603JG120RCT-ND" H 0   0   50  0001 C CNN "VEND#"
F 7 "StackPole" H 0   0   50  0001 C CNN "Manufacturer"
	1    14200 7600
	1    0    0    1   
$EndComp
Wire Wire Line
	14200 7450 14200 7250
Connection ~ 14200 7250
Wire Wire Line
	14200 7250 14325 7250
Wire Wire Line
	14200 7750 14200 7950
Connection ~ 14200 7950
Wire Wire Line
	14200 7950 14325 7950
Wire Wire Line
	10850 6350 10850 6700
Wire Wire Line
	7600 10100 8550 10100
Wire Wire Line
	11900 6350 11900 6250
Wire Wire Line
	11050 6350 11900 6350
Connection ~ 12000 6250
Wire Wire Line
	12000 6250 12175 6250
Connection ~ 12175 6250
Wire Wire Line
	12175 6250 12200 6250
Wire Wire Line
	11900 6450 11900 6550
Wire Wire Line
	11150 6450 11900 6450
Connection ~ 12000 6550
Wire Wire Line
	12000 6550 12175 6550
Connection ~ 12175 6550
Wire Wire Line
	12175 6550 12200 6550
Wire Wire Line
	12500 6550 12675 6550
Connection ~ 12850 6550
Wire Wire Line
	12925 5950 12725 5950
Wire Wire Line
	12925 5950 12925 5900
Wire Wire Line
	13000 6800 13050 6800
Wire Wire Line
	13000 6700 13000 6750
Wire Wire Line
	13000 6700 13050 6700
$Comp
L Device:R R19
U 1 1
P 13200 6700
F 0 "R19" V 13250 6875 50  0000 C CNN
F 1 "DNP" V 13200 6700 50  0000 C CNN
F 2 "Resistor_SMD:R_0603_1608Metric" V 13130 6700 50  0001 C CNN
F 3 "~" H 13200 6700 50  0001 C CNN
F 4 "DNP" H 0   0   50  0001 C CNN "Part #"
F 5 "DIGI" H 0   0   50  0001 C CNN "VEND"
F 6 "DNP" H 0   0   50  0001 C CNN "VEND#"
F 7 "DNP" H 0   0   50  0001 C CNN "Manufacturer"
	1    13200 6700
	0    1    1    0   
$EndComp
$Comp
L Device:R R18
U 1 1
P 13200 6800
F 0 "R18" V 13250 6975 50  0000 C CNN
F 1 "DNP" V 13200 6800 50  0000 C CNN
F 2 "Resistor_SMD:R_0603_1608Metric" V 13130 6800 50  0001 C CNN
F 3 "~" H 13200 6800 50  0001 C CNN
F 4 "DNP" H 0   0   50  0001 C CNN "Part #"
F 5 "DIGI" H 0   0   50  0001 C CNN "VEND"
F 6 "DNP" H 0   0   50  0001 C CNN "VEND#"
F 7 "DNP" H 0   0   50  0001 C CNN "Manufacturer"
	1    13200 6800
	0    1    1    0   
$EndComp
Wire Wire Line
	13000 6750 12850 6750
Connection ~ 13000 6750
Wire Wire Line
	13000 6750 13000 6800
Wire Wire Line
	10950 6450 11050 6450
Wire Wire Line
	11050 6450 11050 6350
Wire Wire Line
	10950 6450 10950 6700
Wire Wire Line
	11050 6700 11050 6500
Wire Wire Line
	11050 6500 11150 6500
Wire Wire Line
	11150 6500 11150 6450
Wire Wire Line
	12725 5950 12725 6250
Wire Wire Line
	12850 6550 12850 6750
Connection ~ 12800 7150
Wire Wire Line
	12800 7150 13025 7150
Connection ~ 12800 7450
Wire Wire Line
	12800 7450 12150 7450
Wire Wire Line
	13300 7450 13725 7450
Wire Wire Line
	13475 7150 13725 7150
Wire Notes Line
	14500 5650 11800 5650
Wire Notes Line
	11800 5650 11800 7000
Wire Notes Line
	11800 7000 14500 7000
Wire Notes Line
	14500 7000 14500 5650
Text Notes 13750 6050 0    50   ~ 10
TRIGGER CONFIG\nAS SEEN\nAT PCB
Text Label 13475 6800 0    60   ~ 12
V5V
Text Label 13475 6700 0    60   ~ 12
GND
Text Label 13225 5900 0    60   ~ 12
V5V
Text Label 13675 7150 0    60   ~ 12
12V-SWITCH
Text Label 10500 10850 0    60   ~ 12
12V-SWITCH
Text Label 6250 8600 0    60   ~ 12
12V-SWITCH
Wire Wire Line
	9850 10100 10050 10100
$Comp
L Device:C C35
U 1 1
P 12675 6400
F 0 "C35" H 12500 6400 50  0000 C CNN
F 1 "1nF" H 12650 6625 50  0000 C CNN
F 2 "Capacitor_SMD:C_0603_1608Metric" H 12713 6250 50  0001 C CNN
F 3 "~" H 12675 6400 50  0001 C CNN
F 4 "GRM1885C1H102FA01D" H 0   0   50  0001 C CNN "Part #"
F 5 "DIGI" H 0   0   50  0001 C CNN "VEND"
F 6 "490-6377-1-ND" H 0   0   50  0001 C CNN "VEND#"
F 7 "MURATA" H 0   0   50  0001 C CNN "Manufacturer"
	1    12675 6400
	1    0    0    -1  
$EndComp
$Comp
L Device:R R15
U 1 1
P 12850 6400
F 0 "R15" V 12925 6400 50  0000 C CNN
F 1 "15K" V 12850 6400 50  0000 C CNN
F 2 "Resistor_SMD:R_0603_1608Metric" V 12780 6400 50  0001 C CNN
F 3 "~" H 12850 6400 50  0001 C CNN
F 4 "DIGI" H -1150 -250 50  0001 C CNN "VEND"
F 5 "RMCF0603JG15K0" H 50  0   50  0001 C CNN "Part #"
F 6 "RMCF0603JG15K0CT-ND" H 50  0   50  0001 C CNN "VEND#"
F 7 "StackPole" H 50  0   50  0001 C CNN "Manufacturer"
	1    12850 6400
	1    0    0    -1  
$EndComp
Text Notes 13575 6450 0    50   ~ 10
SEE DATASHEET \nFOR HALL SENSOR USE
Wire Wire Line
	11900 6550 12000 6550
Wire Wire Line
	11900 6250 12000 6250
Wire Wire Line
	13475 6700 13350 6700
Wire Wire Line
	13475 6800 13350 6800
Wire Wire Line
	12500 6250 12675 6250
Connection ~ 12675 6250
Wire Wire Line
	12675 6250 12725 6250
Connection ~ 12675 6550
Wire Wire Line
	12675 6550 12850 6550
Connection ~ 12850 6250
Wire Wire Line
	12850 6550 13175 6550
Wire Wire Line
	12850 6250 13175 6250
Connection ~ 12725 6250
Wire Wire Line
	12725 6250 12850 6250
$Comp
L Mechanical:Fiducial FID3
U 1 1
P 7300 6855
F 0 "FID3" H 7385 6901 50  0000 L CNN
F 1 "Fiducial" H 7385 6810 50  0000 L CNN
F 2 "Fiducial:Fiducial_0.5mm_Mask1mm" H 7300 6855 50  0001 C CNN
F 3 "DNP" H 7300 6855 50  0001 C CNN
F 4 "DNP" H 0   0   50  0001 C CNN "Part #"
F 5 "DNP" H 0   0   50  0001 C CNN "VEND"
F 6 "DNP" H 0   0   50  0001 C CNN "VEND#"
F 7 "DNP" H 0   0   50  0001 C CNN "Manufacturer"
	1    7300 6855
	1    0    0    -1  
$EndComp
$Comp
L Mechanical:Fiducial FID4
U 1 1
P 7300 7050
F 0 "FID4" H 7385 7096 50  0000 L CNN
F 1 "Fiducial" H 7385 7005 50  0000 L CNN
F 2 "Fiducial:Fiducial_0.5mm_Mask1mm" H 7300 7050 50  0001 C CNN
F 3 "DNP" H 7300 7050 50  0001 C CNN
F 4 "DNP" H 0   0   50  0001 C CNN "Part #"
F 5 "DNP" H 0   0   50  0001 C CNN "VEND"
F 6 "DNP" H 0   0   50  0001 C CNN "VEND#"
F 7 "DNP" H 0   0   50  0001 C CNN "Manufacturer"
	1    7300 7050
	1    0    0    -1  
$EndComp
Text Notes 8250 5175 0    50   ~ 0
rusEFI MRE was measured to consume 235mA from the 12V battery, for 2.9 watts
Text HLabel 10600 10375 2    60   Input ~ 12
CRNK_IN
Wire Wire Line
	10550 10100 10550 10375
Wire Wire Line
	10550 10375 10600 10375
$EndSCHEMATC
